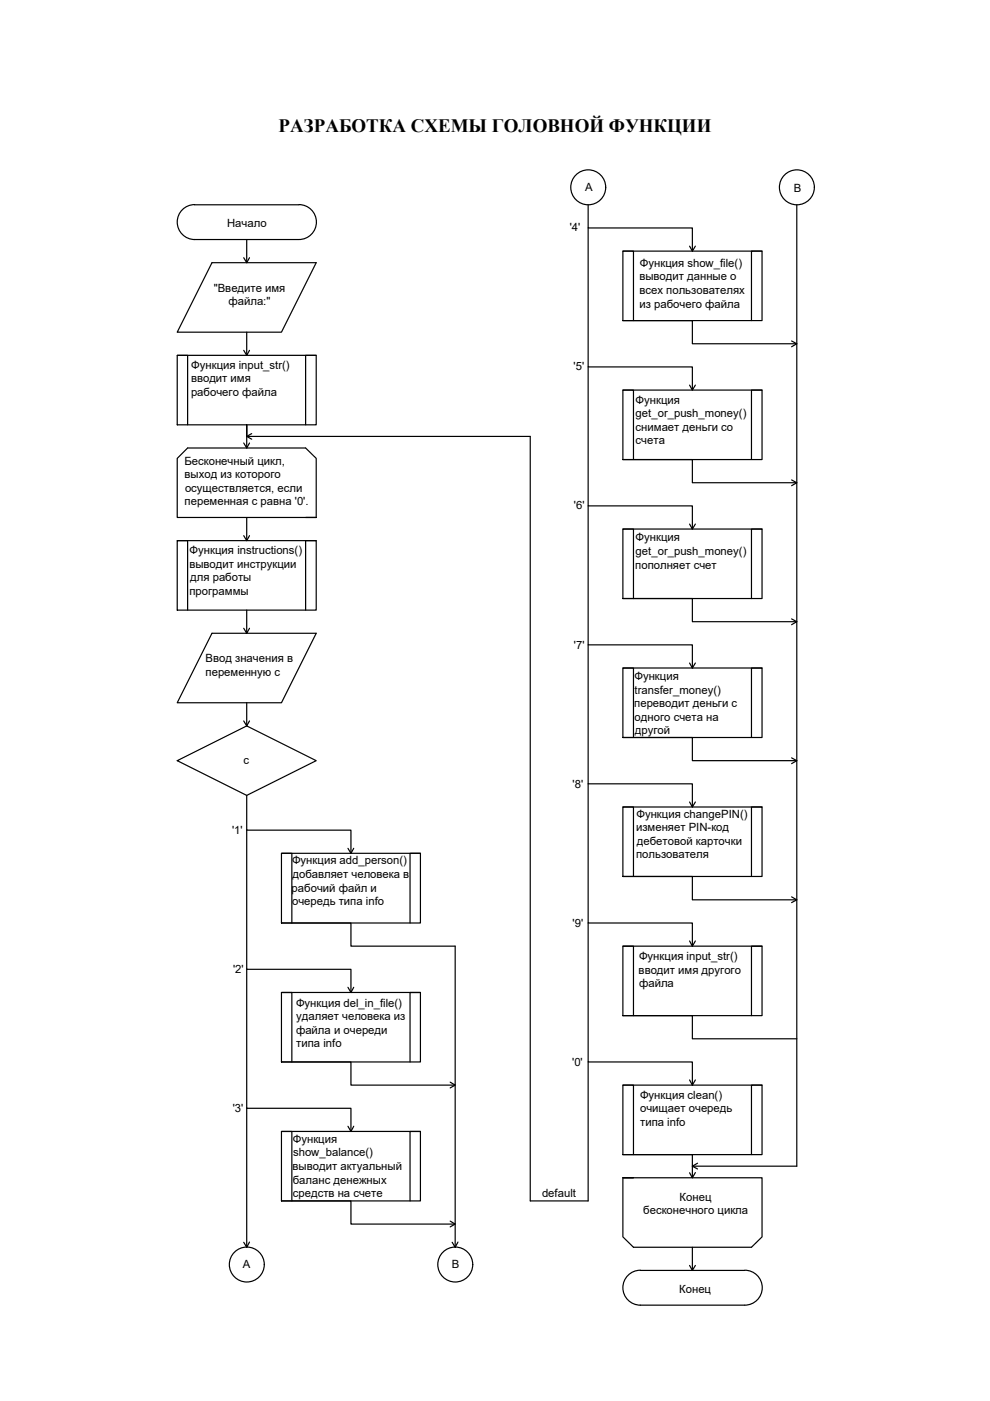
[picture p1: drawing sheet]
<svg xmlns="http://www.w3.org/2000/svg" width="210mm" height="297mm" viewBox="0 0 210 297" stroke-linecap="round" stroke-linejoin="round" font-family="sans-serif">
<!-- layer: 0 -->
<g fill="none" stroke="#000" stroke-width=".25">
<path d="M41.3 43.4h22.1M41.3 50.8h22.1M41.3 43.4a3.7 3.7 0 0 0-3.7 3.7 3.7 3.7 0 0 0 3.7 3.7M44.9 55.7h22.1l-7.3 14.7h-22.1zM51.7 54.6l.6 1.1 .6-1.1M52.3 50.8v4.9M63.4 43.4a3.7 3.7 0 0 1 3.7 3.7 3.7 3.7 0 0 1-3.7 3.7M124.7 43.4v4.9h22.1v4.9M124.7 48.3v29.5h22.1v4.9M132.1 53.2h29.5v14.8h-29.5zM132.1 53.2h2.2v14.8M146.2 52.2l.6 1 .6-1"/>
<path d="M161.6 53.2h-2.3v14.8M168.9 43.4v203.9h-22.1M37.6 75.3h29.4v14.8h-29.4zM37.6 75.3h2.2v14.8M51.7 74.3l.6 1 .6-1M52.3 70.4v4.9M67 75.3h-2.2v14.8M124.7 77.8v29.5h22.1v4.9M132.1 68h14.7v4.9h22.1M167.8 72.3l1.1 .6-1.1 .6M51.7 93.9l.6 1.1 .6-1.1M52.3 95v-4.9v2.4h60.1v162.1h12.3v-29.4"/>
<path d="M53.4 91.9l-1.1 .6 1.1 .6M132.1 82.7h29.5v14.7h-29.5zM132.1 82.7h2.2v14.7M132.1 97.4h14.7v4.9h22.1M146.2 81.6l.6 1.1 .6-1.1M161.6 82.7h-2.3v14.7M37.6 114.6h29.4v14.8h-29.4zM37.6 114.6h2.2v14.8M51.7 113.6l.6 1 .6-1M52.3 109.7v4.9M64.8 109.7h2.2h-29.4v-12.5l2.2-2.2h25l2.2 2.2v12.5M67 114.6h-2.2v14.8"/>
<path d="M124.7 107.3v29.4h22.1v4.9M132.1 112.2h29.5v14.7h-29.5zM132.1 112.2h2.2v14.7M146.2 111.1l.6 1.1 .6-1.1M161.6 112.2h-2.3v14.7M167.8 101.8l1.1 .5-1.1 .7M44.9 134.3h22.1l-7.3 14.7h-22.1zM51.7 133.2l.6 1.1 .6-1.1M52.3 129.4v4.9M124.7 136.7v29.5h22.1v4.9M132.1 126.9h14.7v4.9h22.1M167.8 131.2l1.1 .6-1.1 .6"/>
<path d="M51.7 152.9l.6 1 .6-1M52.3 149v4.9M132.1 141.6h29.5v14.8h-29.5zM132.1 141.6h2.2v14.8M132.1 156.4h14.7v4.9h22.1M146.2 140.6l.6 1 .6-1M161.6 141.6h-2.3v14.8M37.6 161.3l14.7-7.4 14.7 7.4-14.7 7.3zM52.3 168.6v7.4h22.1v4.9M52.3 176v29.5h22.1v4.9M73.8 179.9l.6 1 .6-1M124.7 166.2v29.5h22.1v4.9"/>
<path d="M132.1 171.1h29.5v14.7h-29.5zM132.1 171.1h2.2v14.7M146.2 170l.6 1.1 .6-1.1M161.6 171.1h-2.3v14.7M167.8 160.7l1.1 .6-1.1 .6M59.7 180.9h29.4v14.8h-29.4zM59.7 180.9h2.2v14.8M59.7 195.7h14.7v4.9h22.1v63.8M89.1 180.9h-2.2v14.8M124.7 195.7v29.5h22.1v4.9M132.1 185.8h14.7v5h22.1M146.2 199.5l.6 1.1 .6-1.1"/>
<path d="M167.8 190.1l1.1 .7-1.1 .6M52.3 205.5v29.5h22.1v4.9M59.7 210.4h29.4v14.8h-29.4zM59.7 210.4h2.2v14.8M73.8 209.3l.6 1.1 .6-1.1M89.1 210.4h-2.2v14.8M132.1 200.6h29.5v14.7h-29.5zM132.1 200.6h2.2v14.7M132.1 215.3h14.7v4.9h22.1M161.6 200.6h-2.3v14.7M52.3 235v29.4M59.7 225.2h14.7v4.9h22.1"/>
<path d="M59.7 239.9h29.4v14.7h-29.4zM59.7 239.9h2.2v14.7M73.8 238.8l.6 1.1 .6-1.1M89.1 239.9h-2.2v14.7M95.4 229.4l1.1 .7-1.1 .6M132.1 230.1h29.5v14.7h-29.5zM132.1 230.1h2.2v14.7M146.2 229l.6 1.1 .6-1.1M161.6 230.1h-2.3v14.7M59.7 254.6h14.7v4.9h22.1M95.4 258.9l1.1 .6-1.1 .6M132.1 244.8h14.7v4.9"/>
<path d="M132.1 249.7v12.5l2.2 2.2h25l2.3-2.2v-12.5h-29.5h2.2M147.4 248.6l-.6 1.1-.6-1M147.9 246.6l-1.1 .7 1.1 .5M52.9 263.3l-.6 1.1-.6-1M97.1 263.3l-.6 1.1-.6-1M135.7 269.4h22.2M135.8 269.3a3.7 3.7 0 0 0-3.7 3.7 3.7 3.7 0 0 0 3.7 3.7h22.1a3.7 3.7 0 0 0 3.7-3.7 3.7 3.7 0 0 0-3.7-3.7M146.2 268.3l.6 1.1 .6-1.1M146.8 264.4v5"/>
<circle cx="124.7" cy="39.7" r="3.7"/>
<circle cx="169" cy="39.7" r="3.7"/>
<circle cx="52.3" cy="268.1" r="3.7"/>
<circle cx="96.5" cy="268.1" r="3.7"/>
</g>
<text font-size="4" x="59.1" y="28.1">РАЗРАБОТКА СХЕМЫ ГОЛОВНОЙ ФУНКЦИИ</text>
<g font-size="2.4">
<text x="124.1" y="40.5">А</text>
<text x="168.3" y="40.6">В</text>
<text x="48.2" y="48">Начало</text>
<text x="120.8" y="49">'4'</text>
<text x="135.6" y="59.5">выводит данные о</text>
<text x="135.7" y="56.6">Функция show_file()</text>
<text x="45.3" y="61.9">&quot;Введите имя</text>
<text x="48.5" y="64.8">файла:&quot;</text>
<text x="135.6" y="62.3">всех пользователях</text>
<text x="135.6" y="65.2">из рабочего файла</text>
<text x="40.5" y="81">вводит имя</text>
<text x="40.5" y="83.9">рабочего файла</text>
<text x="40.5" y="78.1">Функция input_str()</text>
<text x="121.6" y="78.3">'5'</text>
<text x="134.8" y="85.6">Функция</text>
<text x="134.8" y="88.5">get_or_push_money()</text>
<text x="134.8" y="91.3">снимает деньги со</text>
<text x="134.8" y="94.2">счета</text>
<text x="39.1" y="98.5">Бесконечный цикл,</text>
<text x="39.1" y="101.4">выход из которого</text>
<text x="39.1" y="107.1">переменная с равна '0'.</text>
<text x="39.2" y="104.3">осуществляется, если</text>
<text x="121.7" y="108">'6'</text>
<text x="40.2" y="117.5">Функция instructions()</text>
<text x="134.8" y="114.8">Функция</text>
<text x="134.8" y="117.7">get_or_push_money()</text>
<text x="40.2" y="120.3">выводит инструкции</text>
<text x="40.3" y="123.2">для работы</text>
<text x="134.7" y="120.6">пополняет счет</text>
<text x="40.2" y="126.1">программы</text>
<text x="121.7" y="137.6">'7'</text>
<text x="43.6" y="140.4">Ввод значения в</text>
<text x="43.6" y="143.3">переменную с</text>
<text x="134.5" y="149.9">переводит деньги с</text>
<text x="134.5" y="144.1">Функция</text>
<text x="134.6" y="147.1">transfer_money()</text>
<text x="134.6" y="152.8">одного счета на</text>
<text x="134.6" y="155.6">другой</text>
<text x="51.6" y="161.9">с</text>
<text x="121.4" y="167">'8'</text>
<text x="134.9" y="173.3">Функция changePIN()</text>
<text x="49.2" y="176.8">'1'</text>
<text x="134.9" y="176.2">изменяет PIN-код</text>
<text x="135" y="179.1">дебетовой карточки</text>
<text x="61.9" y="183.2">Функция add_person()</text>
<text x="134.9" y="182">пользователя</text>
<text x="61.8" y="189">рабочий файл и</text>
<text x="61.9" y="192">очередь типа info</text>
<text x="62" y="186.2">добавляет человека в</text>
<text x="121.4" y="196.5">'9'</text>
<text x="135.5" y="203.5">Функция input_str()</text>
<text x="49.4" y="206.4">'2'</text>
<text x="135.4" y="206.4">вводит имя другого</text>
<text x="135.5" y="209.2">файла</text>
<text x="62.8" y="213.4">Функция del_in_file()</text>
<text x="62.8" y="219.1">файла и очереди</text>
<text x="62.8" y="216.3">удаляет человека из</text>
<text x="62.8" y="222">типа info</text>
<text x="121.3" y="226">'0'</text>
<text x="135.7" y="233">Функция clean()</text>
<text x="49.3" y="235.8">'3'</text>
<text x="135.7" y="235.9">очищает очередь</text>
<text x="135.7" y="238.7">типа info</text>
<text x="62.1" y="242.3">Функция</text>
<text x="62.1" y="245.1">show_balance()</text>
<text x="62" y="248">выводит актуальный</text>
<text x="62.1" y="250.9">баланс денежных</text>
<text x="62.1" y="253.8">средств на счете</text>
<text x="114.9" y="253.8">default</text>
<text x="136.4" y="257.5">бесконечного цикла</text>
<text x="144.1" y="254.5">Конец</text>
<text x="51.5" y="268.9">А</text>
<text x="95.8" y="268.9">В</text>
<text x="144" y="274.2">Конец</text>
</g>
</svg>
